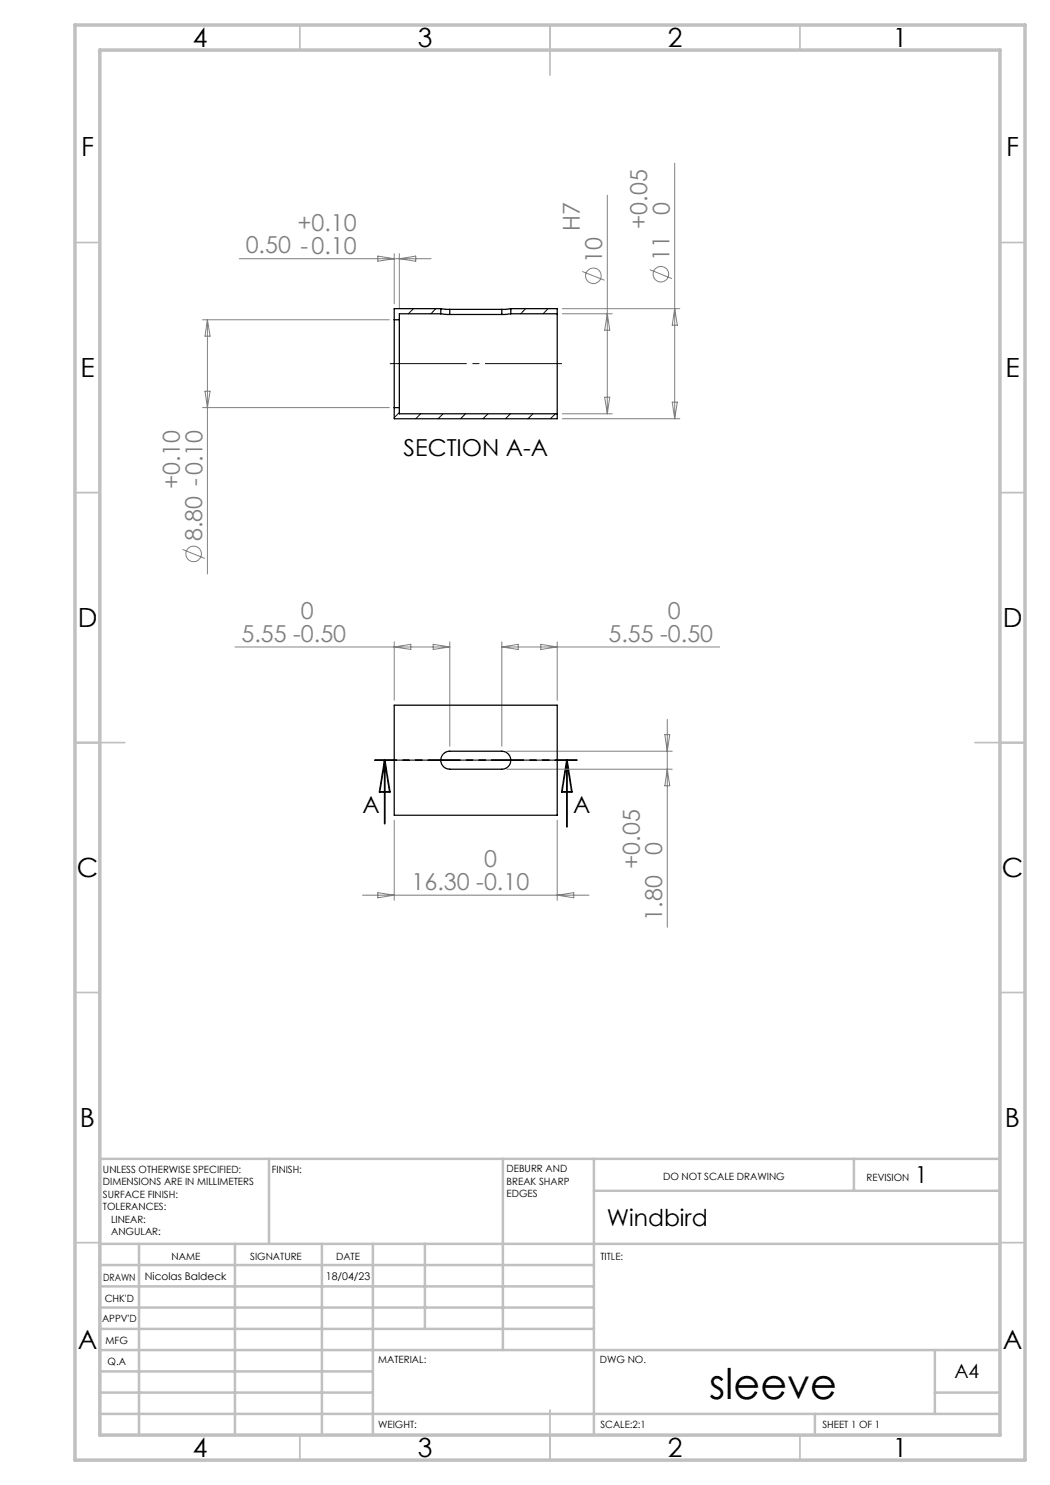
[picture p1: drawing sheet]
<svg xmlns="http://www.w3.org/2000/svg" width="210mm" height="297mm" viewBox="0 0 210 297" stroke-linecap="round" stroke-linejoin="round" font-family="sans-serif">
<g fill="none" stroke="#808080" stroke-width=".2">
<path d="M121.5 39v43.8M134.9 32.6v51.1M47.8 51.7h38.4M75.6 51.2l3.2 .5-3.2 .5zM78.8 50.7v10M79.9 50.7v11M79.9 51.7l3.2-.5v1zM116.5 54.3l4.4 1.8M130 53.9l4.4 1.8M40.5 64h37.4M41 78.2h1l-.5 3.3zM41.5 64v50.8"/>
<path d="M41.5 64l.5 3.2h-1zM112.5 61.7h23.5M112.5 62.8h9.9M120.9 79.4h1.1l-.5 3.4zM121.5 62.8l.5 3.2h-1.1zM134.9 61.7l.6 3.3h-1.1zM40.5 81.5h37.4M112.5 83.7h23.5M112.5 82.8h9.9M134.4 80.4h1.1l-.6 3.3zM36.5 109.9l4.5 1.8M47 129.4h43"/>
<path d="M78.8 128.4v11.6M78.8 129.4l3.4-.5v1zM86.6 128.9l3.4 .5-3.4 .5zM90 128.4v20.9M100.4 129.4h43.5M100.4 128.4v20.9M100.4 129.4l3.2-.5v1zM108.2 128.9l3.2 .5-3.2 .5zM111.4 128.4v11.6M101.4 150.2h33M101.4 153.8h33M133 146.9h.9l-.4 3.3z"/>
<path d="M133.5 143.9v41.6M133.5 153.8l.4 3.4h-.9zM72.5 179h45.3M75.6 178.5l3.2 .5-3.2 .6zM78.8 164v16.1M111.4 164v16.1M111.4 179l3.4-.5v1.1z"/>
<circle cx="118.7" cy="55.2" r="1.56"/>
<circle cx="132.2" cy="54.8" r="1.55"/>
<circle cx="38.7" cy="110.8" r="1.55"/>
</g>
<path d="M113.5 72.7h-36.6M113.5 152h-36.6" fill="none" stroke="#000" stroke-width=".2" stroke-dasharray="15.2 1.3 1.3 1.3" stroke-dashoffset="-1.2"/>
<path d="M76.9 152l1.1 6.4h-2.1zM76.9 152v12.7M113.4 152v13.4M113.4 152l1 6.4h-2z" fill="none" stroke="#000" stroke-width=".35"/>
<path d="M115.4 152h-40.4" fill="none" stroke="#000" stroke-width=".35" stroke-dasharray="6.3 1.3 1.3 1.3 1.3 1.3" stroke-dashoffset="2"/>
<g fill="none" stroke="#c0c0c0" stroke-width=".35">
<path d="M60 5v5M110 5v10M160 5v5M15 48.5h5M200 48.5h5M15 98.5h5M200 98.5h5M15 148.5h10M195 148.5h10M15 198.5h5M200 198.5h5M15 248.5h5"/>
<path d="M200 248.5h5M60 287v5M110 282v10M160 287v5"/>
</g>
<g fill="none" stroke="#c0c0c0" stroke-width=".5">
<path d="M53.8 231.8v17M100.6 231.8v38.2M118.8 231.8v55.2M118.8 238.2h81.2M170.8 231.8v6.4M200 231.8h-180v55.2M20 248.8h180M20 257.3h98.8M20 253h98.8M27.8 248.8v38.2M47 248.8v38.2M64.4 248.8v38.2"/>
<path d="M74.6 248.8v38.2M85 248.8v17M20 265.8h98.8M20 261.5h98.8M20 278.5h54.6M20 274.3h54.6M20 270h180M187 278.5h13M187 270v12.8M20 282.8h180M163 282.8v4.2"/>
</g>
<path d="M15 5h190v287h-190zM20 10h180v277h-180z" fill="none" stroke="#c0c0c0" stroke-width=".7"/>
<g fill="none" stroke="#000" stroke-width=".25">
<path d="M78.8 64v17.5M78.8 64h1.1M79.9 64v17.5M88.2 62.8l1.8 .1M88.2 61.7l1.8 .2M88.2 62.8h-8.3v1.2M88.2 61.7v1.1M88.2 61.7h-9.4v2.3M90 62.9h10.4M90 61.9v1M90 61.9h10.4M100.4 61.9v1"/>
<path d="M102.2 62.8l-1.8 .1M102.2 61.7l-1.8 .2M102.2 62.8h9.2M102.2 61.7v1.1M102.2 61.7h9.2v1.1M111.4 62.8v20M78.8 81.5v2.2h32.6v-.9M78.8 81.5h1.1M79.9 81.5v1.3h31.5M78.8 141h32.6v22.1h-32.6zM88.7 150.8l.4-.4 .6-.2h10.7a1.8 1.8 0 0 1 1.8 1.8 1.8 1.8 0 0 1-1.8 1.8h-10.4a1.79 1.79 0 0 1-1.7-1.1 1.79 1.79 0 0 1 .4-1.9z"/>
</g>
<path d="M82.7 61.7l-1 1.1M87.2 61.7l-1 1.1M105.1 61.7l-1 1.1M109.6 61.7l-1 1.1M79.9 82.5l-1.1 1M84.1 82.8l-1 .9M88.6 82.8l-1 .9M93.1 82.8l-1 .9M97.6 82.8l-1 .9M102.1 82.8l-1 .9M106.6 82.8l-1 .9M111.1 82.8l-1 .9" fill="none" stroke="#000" stroke-width=".2"/>
<text font-size="8.5" x="141.8" y="279.7">sleeve</text>
<g font-size="5.3">
<text x="38.5" y="9.5">4</text>
<text x="83.5" y="9.5">3</text>
<text x="133.6" y="9.5">2</text>
<text x="178.6" y="9.5">1</text>
<text x="16.2" y="31.2">F</text>
<text x="201.2" y="31.2">F</text>
<text x="16.1" y="75.5">E</text>
<text x="201.1" y="75.5">E</text>
<text x="15.5" y="125.5">D</text>
<text x="200.5" y="125.5">D</text>
<text x="15.4" y="175.5">C</text>
<text x="200.4" y="175.5">C</text>
<text x="16" y="225.5">B</text>
<text x="201" y="225.5">B</text>
<text x="15.5" y="269.7">A</text>
<text x="200.5" y="269.7">A</text>
<text x="38.5" y="291.5">4</text>
<text x="83.5" y="291.5">3</text>
<text x="133.6" y="291.5">2</text>
<text x="178.6" y="291.5">1</text>
</g>
<g font-size="4.7" fill="#808080">
<text x="59.5" y="46.2">+0.10</text>
<text x="115.9" y="46.1" transform="rotate(-90 115.9 46.1)">H7</text>
<text x="129.4" y="45.8" transform="rotate(-90 129.4 45.8)">+0.05</text>
<text x="134" y="43" transform="rotate(-90 134 43)">0</text>
<text x="49.1" y="50.7">0.50 -0.10</text>
<text x="120.4" y="52.6" transform="rotate(-90 120.4 52.6)">10</text>
<text x="133.9" y="52.3" transform="rotate(-90 133.9 52.3)">11</text>
<text x="36" y="97.9" transform="rotate(-90 36 97.9)">+0.10</text>
<text x="40.4" y="108.2" transform="rotate(-90 40.4 108.2)">8.80 -0.10</text>
<text x="60.2" y="123.8">0</text>
<text x="133.6" y="123.8">0</text>
<text x="48.3" y="128.3">5.55 -0.50</text>
<text x="121.7" y="128.3">5.55 -0.50</text>
<text x="96.8" y="173.5">0</text>
<text x="127.9" y="173.8" transform="rotate(-90 127.9 173.8)">+0.05</text>
<text x="132.5" y="171" transform="rotate(-90 132.5 171)">0</text>
<text x="82.3" y="178">16.30 -0.10</text>
<text x="132.4" y="184.1" transform="rotate(-90 132.4 184.1)">1.80</text>
</g>
<g font-size="4.7">
<text x="80.7" y="91.2">SECTION A-A</text>
<text x="72.5" y="162.5">A</text>
<text x="114.7" y="162.5">A</text>
<text x="183" y="236.7">1</text>
<text x="121.4" y="245.1">Windbird</text>
</g>
<text font-size="3.9" x="190.9" y="275.5">A4</text>
<g font-size="2.1">
<text x="29" y="256">Nicolas Baldeck</text>
<text x="65.2" y="256">18/04/23</text>
</g>
<g font-size="2">
<text x="20.6" y="234.6">UNLESS OTHERWISE SPECIFIED:</text>
<text x="20.6" y="237.1">DIMENSIONS ARE IN MILLIMETERS</text>
<text x="20.6" y="239.6">SURFACE FINISH:</text>
<text x="54.4" y="234.6">FINISH:</text>
<text x="101.3" y="234.5">DEBURR AND</text>
<text x="101.3" y="237">BREAK SHARP</text>
<text x="101.3" y="239.5">EDGES</text>
<text x="132.6" y="236">DO NOT SCALE DRAWING</text>
<text x="173.3" y="236.2">REVISION</text>
<text x="20.6" y="242.1">TOLERANCES:</text>
<text x="22.2" y="244.6">LINEAR:</text>
<text x="22.2" y="247.1">ANGULAR:</text>
<text x="34.3" y="252">NAME</text>
<text x="50" y="251.9">SIGNATURE</text>
<text x="67.2" y="251.9">DATE</text>
<text x="120.1" y="251.9">TITLE:</text>
<text x="20.6" y="256.1">DRAWN</text>
<text x="20.9" y="260.3">CHK'D</text>
<text x="20.4" y="264.4">APPV'D</text>
<text x="21.1" y="268.8">MFG</text>
<text x="21.5" y="273">Q.A</text>
<text x="75.6" y="272.5">MATERIAL:</text>
<text x="120" y="272.5">DWG NO.</text>
<text x="75.6" y="285.5">WEIGHT:</text>
<text x="120.1" y="285.6">SCALE:2:1</text>
<text x="164.5" y="285.6">SHEET 1 OF 1</text>
</g>
</svg>
